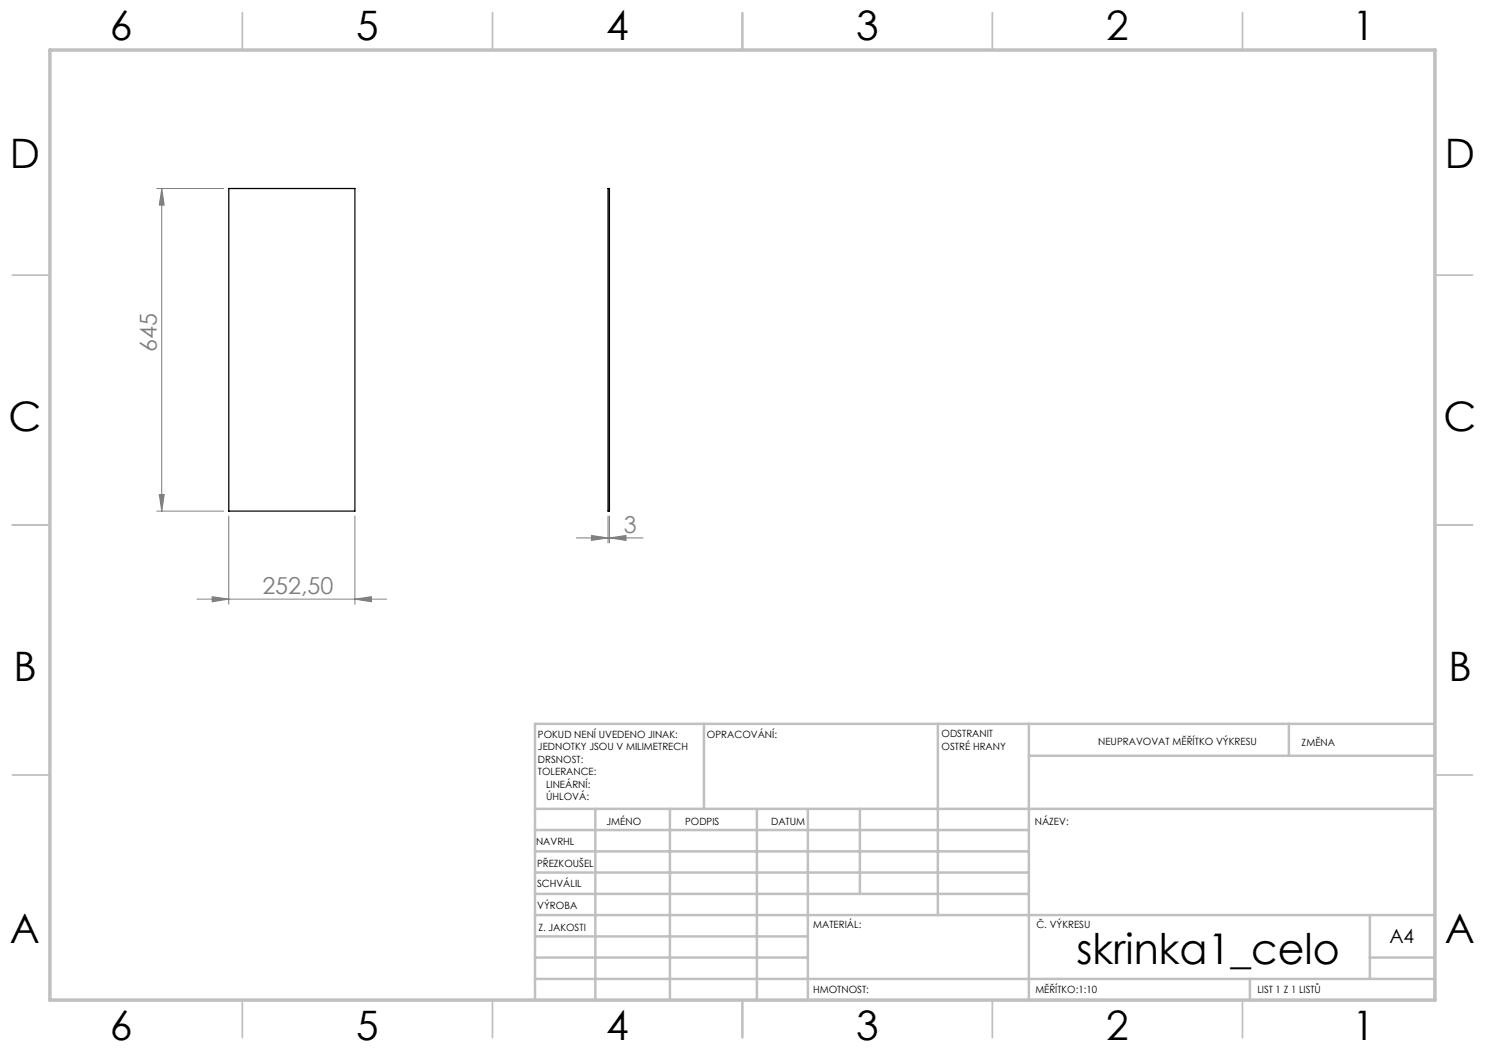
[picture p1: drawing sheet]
<svg xmlns="http://www.w3.org/2000/svg" width="297mm" height="210mm" viewBox="0 0 297 210" stroke-linecap="round" stroke-linejoin="round" font-family="sans-serif">
<g fill="none" stroke="#808080" stroke-width=".2">
<path d="M31.4 37.7h13.3M32.3 37.7l.5 3.3h-.9zM32.3 37.7v64.5M31.9 98.9h.9l-.5 3.3zM31.4 102.2h13.3M39.4 119.8h37.9M42.4 119.3l3.4 .5-3.4 .6zM45.8 103.2v17.7M71 119.8l3.3-.5v1.1zM71 103.2v17.7M115.3 107.6h13.3M118.3 107.1l3.3 .5-3.3 .5z"/>
<path d="M121.6 103.2v5.4M121.9 107.6l3.3-.5v1zM121.9 103.2v5.4"/>
</g>
<g fill="none" stroke="#c0c0c0" stroke-width=".35">
<path d="M48.5 2.5v7.5M98.5 2.5v7.5M148.5 2.5v7.5M198.5 2.5v7.5M248.5 2.5v7.5M2.5 55h7.5M287 55h7.5M2.5 105h7.5M287 105h7.5M2.5 155h7.5M287 155h7.5M48.5 200v7.5"/>
<path d="M98.5 200v7.5M148.5 200v7.5M198.5 200v7.5M248.5 200v7.5"/>
</g>
<g fill="none" stroke="#c0c0c0" stroke-width=".5">
<path d="M140.8 144.8v17M187.6 144.8v38.2M205.8 144.8v55.2M205.8 151.2h81.2M257.8 144.8v6.4M287 144.8h-180v55.2M107 161.8h180M107 178.8h98.8M107 174.5h98.8M107 170.3h98.8M107 166h98.8M119.1 161.8v38.2"/>
<path d="M134 161.8v38.2M151.4 161.8v38.2M161.6 161.8v38.2M172 161.8v17M107 195.8h180M107 191.5h54.6M107 187.3h54.6M107 183h180M250 195.8v4.2M274 191.5h13M274 183v12.8"/>
</g>
<path d="M10 10h277v190h-277z" fill="none" stroke="#c0c0c0" stroke-width=".7"/>
<g fill="#808080">
<path d="M71 119.8l3.3-.5v1.1zM42.4 119.3l3.4 .5-3.4 .6zM121.9 107.6l3.3-.5v1zM118.3 107.1l3.3 .5-3.3 .5z"/>
<path d="M31.9 98.9h.9l-.5 3.3zM32.3 37.7l.5 3.3h-.9z"/>
</g>
<path d="M45.8 37.7h25.2v64.5h-25.2zM121.6 37.7h.3v64.5h-.3z" fill="none" stroke="#000" stroke-width=".25"/>
<text font-size="8.5" x="215.3" y="192.7">skrinka1_celo</text>
<g font-size="8.1">
<text x="22" y="8">6</text>
<text x="71.2" y="8">5</text>
<text x="121.2" y="8">4</text>
<text x="171.3" y="8">3</text>
<text x="221.3" y="8">2</text>
<text x="270.5" y="8">1</text>
<text x="2" y="33.6">D</text>
<text x="289" y="33.6">D</text>
<text x="1.7" y="86.1">C</text>
<text x="288.7" y="86.1">C</text>
<text x="2.7" y="136.1">B</text>
<text x="289.7" y="136.1">B</text>
<text x="2" y="188.6">A</text>
<text x="289" y="188.6">A</text>
<text x="22" y="208">6</text>
<text x="71.2" y="208">5</text>
<text x="121.2" y="208">4</text>
<text x="171.3" y="208">3</text>
<text x="221.3" y="208">2</text>
<text x="270.5" y="208">1</text>
</g>
<g font-size="4.7" fill="#808080">
<text x="31.4" y="70.4" transform="rotate(-90 31.4 70.4)">645</text>
<text x="124.7" y="106.6">3</text>
<text x="52.5" y="118.8">252,50</text>
</g>
<text font-size="3.9" x="277.9" y="188.5">A4</text>
<g font-size="2">
<text x="107.6" y="147.6">POKUD NENÍ UVEDENO JINAK:</text>
<text x="141.4" y="147.6">OPRACOVÁNÍ:</text>
<text x="188.3" y="147.5">ODSTRANIT</text>
<text x="188.3" y="150">OSTRÉ HRANY</text>
<text x="219.6" y="149">NEUPRAVOVAT MĚŘÍTKO VÝKRESU</text>
<text x="260.3" y="149.2">ZMĚNA</text>
<text x="107.6" y="150.1">JEDNOTKY JSOU V MILIMETRECH</text>
<text x="107.6" y="152.6">DRSNOST:</text>
<text x="107.6" y="155.1">TOLERANCE:</text>
<text x="109.2" y="157.6">LINEÁRNÍ:</text>
<text x="109.2" y="160.1">ÚHLOVÁ:</text>
<text x="121.3" y="165">JMÉNO</text>
<text x="137" y="164.9">PODPIS</text>
<text x="154.2" y="164.9">DATUM</text>
<text x="207" y="164.9">NÁZEV:</text>
<text x="107.2" y="169.1">NAVRHL</text>
<text x="107.4" y="173.3">PŘEZKOUŠEL</text>
<text x="107.4" y="177.4">SCHVÁLIL</text>
<text x="107.5" y="181.8">VÝROBA</text>
<text x="162.6" y="185.5">MATERIÁL:</text>
<text x="207.3" y="185.5">Č. VÝKRESU</text>
<text x="107.7" y="186.1">Z. JAKOSTI</text>
<text x="162.6" y="198.5">HMOTNOST:</text>
<text x="207.1" y="198.6">MĚŘÍTKO:1:10</text>
<text x="251.5" y="198.6">LIST 1 Z 1 LISTŮ</text>
</g>
</svg>
